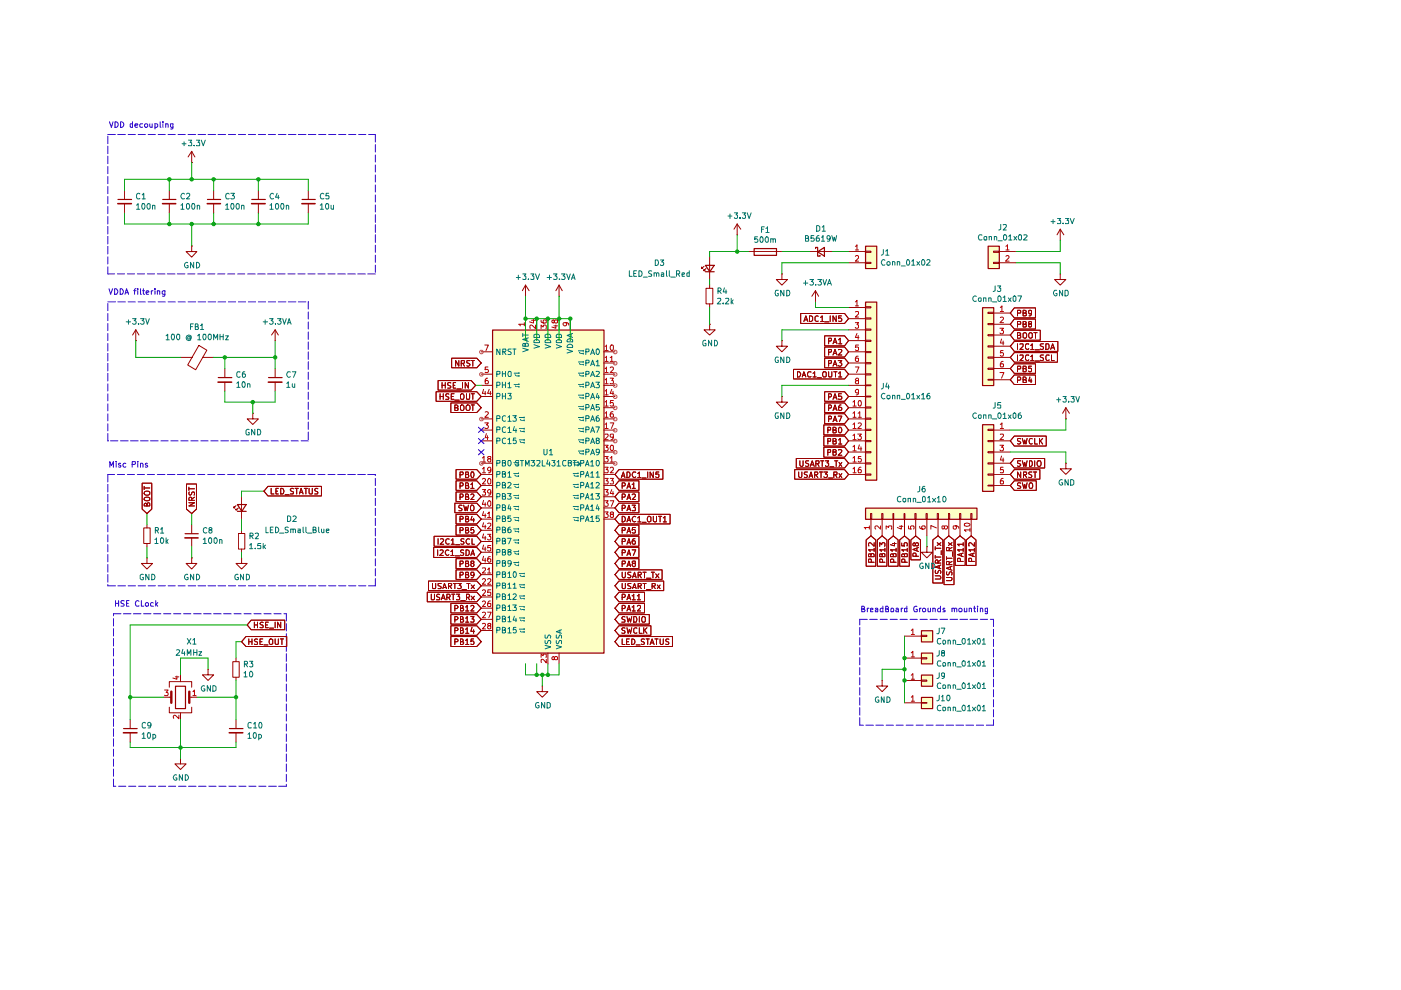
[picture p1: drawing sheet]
EESchema Schematic File Version 4
EELAYER 30 0
EELAYER END
$Descr A4 11693 8268
encoding utf-8
Sheet 1 1
Title "STM32L431xxxx Breakout Board"
Date "2022-01-23"
Rev ""
Comp ""
Comment1 ""
Comment2 ""
Comment3 ""
Comment4 ""
$EndDescr
$Comp
L Device:R_Small R1
U 1 1
P 1050 4500
F 0 "R1" H 1109 4546 50  0000 L CNN
F 1 "10k" H 1109 4455 50  0000 L CNN
F 2 "Resistor_SMD:R_0402_1005Metric_Pad0.72x0.64mm_HandSolder" H 1050 4500 50  0001 C CNN
F 3 "~" H 1050 4500 50  0001 C CNN
	1    1050 4500
	1    0    0    -1  
$EndComp
$Comp
L power:GND #PWR017
U 1 1
P 1050 4700
F 0 "#PWR017" H 1050 4450 50  0001 C CNN
F 1 "GND" H 1055 4527 50  0000 C CNN
F 2 "" H 1050 4700 50  0001 C CNN
F 3 "" H 1050 4700 50  0001 C CNN
	1    1050 4700
	1    0    0    -1  
$EndComp
Wire Wire Line
	1050 4700 1050 4600
Text GLabel 1050 4300 1    50   Input ~ 0
BOOT
Wire Wire Line
	1050 4400 1050 4300
$Comp
L Device:C_Small C8
U 1 1
P 1450 4500
F 0 "C8" H 1542 4546 50  0000 L CNN
F 1 "100n" H 1542 4455 50  0000 L CNN
F 2 "Capacitor_SMD:C_0402_1005Metric_Pad0.74x0.62mm_HandSolder" H 1450 4500 50  0001 C CNN
F 3 "~" H 1450 4500 50  0001 C CNN
	1    1450 4500
	1    0    0    -1  
$EndComp
Wire Wire Line
	1450 4700 1450 4600
Wire Wire Line
	1450 4300 1450 4400
$Comp
L power:GND #PWR018
U 1 1
P 1450 4700
F 0 "#PWR018" H 1450 4450 50  0001 C CNN
F 1 "GND" H 1455 4527 50  0000 C CNN
F 2 "" H 1450 4700 50  0001 C CNN
F 3 "" H 1450 4700 50  0001 C CNN
	1    1450 4700
	1    0    0    -1  
$EndComp
Text GLabel 1450 4300 1    50   Input ~ 0
NRST
$Comp
L Device:Crystal_GND24 X1
U 1 1
P 1350 5950
F 0 "X1" H 1300 5450 50  0000 R CNN
F 1 "24MHz" H 1400 5550 50  0000 R CNN
F 2 "Crystal:Crystal_SMD_3225-4Pin_3.2x2.5mm_HandSoldering" H 1350 5950 50  0001 C CNN
F 3 "~" H 1350 5950 50  0001 C CNN
	1    1350 5950
	-1   0    0    1   
$EndComp
$Comp
L Device:C_Small C9
U 1 1
P 900 6250
F 0 "C9" H 992 6296 50  0000 L CNN
F 1 "10p" H 992 6205 50  0000 L CNN
F 2 "Capacitor_SMD:C_0402_1005Metric_Pad0.74x0.62mm_HandSolder" H 900 6250 50  0001 C CNN
F 3 "~" H 900 6250 50  0001 C CNN
	1    900  6250
	1    0    0    -1  
$EndComp
$Comp
L Device:C_Small C10
U 1 1
P 1850 6250
F 0 "C10" H 1942 6296 50  0000 L CNN
F 1 "10p" H 1942 6205 50  0000 L CNN
F 2 "Capacitor_SMD:C_0402_1005Metric_Pad0.74x0.62mm_HandSolder" H 1850 6250 50  0001 C CNN
F 3 "~" H 1850 6250 50  0001 C CNN
	1    1850 6250
	1    0    0    -1  
$EndComp
$Comp
L Device:R_Small R3
U 1 1
P 1850 5700
F 0 "R3" H 1909 5746 50  0000 L CNN
F 1 "10" H 1909 5655 50  0000 L CNN
F 2 "Resistor_SMD:R_0402_1005Metric_Pad0.72x0.64mm_HandSolder" H 1850 5700 50  0001 C CNN
F 3 "~" H 1850 5700 50  0001 C CNN
	1    1850 5700
	1    0    0    -1  
$EndComp
Wire Wire Line
	900  6350 900  6400
Wire Wire Line
	900  6400 1350 6400
Wire Wire Line
	1850 6400 1850 6350
Wire Wire Line
	1350 6150 1350 6400
Connection ~ 1350 6400
Wire Wire Line
	1350 6400 1850 6400
Wire Wire Line
	1350 6400 1350 6500
Wire Wire Line
	900  6150 900  5950
Wire Wire Line
	900  5950 1200 5950
Wire Wire Line
	1500 5950 1850 5950
Wire Wire Line
	1850 5950 1850 6150
$Comp
L power:GND #PWR023
U 1 1
P 1350 6500
F 0 "#PWR023" H 1350 6250 50  0001 C CNN
F 1 "GND" H 1355 6327 50  0000 C CNN
F 2 "" H 1350 6500 50  0001 C CNN
F 3 "" H 1350 6500 50  0001 C CNN
	1    1350 6500
	1    0    0    -1  
$EndComp
$Comp
L power:GND #PWR020
U 1 1
P 1600 5700
F 0 "#PWR020" H 1600 5450 50  0001 C CNN
F 1 "GND" H 1605 5527 50  0000 C CNN
F 2 "" H 1600 5700 50  0001 C CNN
F 3 "" H 1600 5700 50  0001 C CNN
	1    1600 5700
	1    0    0    -1  
$EndComp
Wire Wire Line
	1350 5750 1350 5600
Wire Wire Line
	1350 5600 1600 5600
Wire Wire Line
	1600 5600 1600 5700
Wire Wire Line
	900  5950 900  5300
Wire Wire Line
	900  5300 1950 5300
Connection ~ 900  5950
Wire Wire Line
	1850 5950 1850 5800
Wire Wire Line
	1850 5450 1900 5450
Connection ~ 1850 5950
Wire Wire Line
	1850 5600 1850 5450
Text GLabel 1950 5300 2    50   Input ~ 0
HSE_IN
Text GLabel 1900 5450 2    50   Input ~ 0
HSE_OUT
Wire Notes Line
	2300 6750 750  6750
Wire Notes Line
	750  6750 750  5200
Wire Notes Line
	750  5200 2300 5200
Wire Notes Line
	2300 5200 2300 6750
Text Notes 750  5150 0    50   ~ 0
HSE CLock
Wire Notes Line
	700  4950 3100 4950
Wire Notes Line
	3100 4950 3100 3950
Wire Notes Line
	3100 3950 700  3950
Wire Notes Line
	700  3950 700  4950
Text Notes 1300 850  2    50   ~ 0
VDD decoupling
Wire Notes Line
	700  900  3100 900 
Wire Notes Line
	700  2150 700  900 
Wire Notes Line
	3100 2150 700  2150
Wire Notes Line
	3100 900  3100 2150
Wire Wire Line
	1450 1150 1450 1300
$Comp
L power:+3.3V #PWR01
U 1 1
P 1450 1150
F 0 "#PWR01" H 1450 1000 50  0001 C CNN
F 1 "+3.3V" H 1465 1323 50  0000 C CNN
F 2 "" H 1450 1150 50  0001 C CNN
F 3 "" H 1450 1150 50  0001 C CNN
	1    1450 1150
	1    0    0    -1  
$EndComp
Wire Wire Line
	1450 1300 1650 1300
Connection ~ 1450 1300
Wire Wire Line
	2500 1600 2500 1700
$Comp
L Device:C_Small C5
U 1 1
P 2500 1500
F 0 "C5" H 2592 1546 50  0000 L CNN
F 1 "10u" H 2592 1455 50  0000 L CNN
F 2 "Capacitor_SMD:C_0603_1608Metric_Pad1.08x0.95mm_HandSolder" H 2500 1500 50  0001 C CNN
F 3 "~" H 2500 1500 50  0001 C CNN
	1    2500 1500
	1    0    0    -1  
$EndComp
Connection ~ 2050 1700
Connection ~ 2050 1300
Wire Wire Line
	2050 1300 2500 1300
Wire Wire Line
	2500 1700 2050 1700
Wire Wire Line
	2500 1300 2500 1400
Wire Wire Line
	1650 1300 2050 1300
Connection ~ 1650 1300
Wire Wire Line
	1650 1400 1650 1300
Wire Wire Line
	1250 1300 1450 1300
Connection ~ 1250 1300
Wire Wire Line
	1250 1400 1250 1300
Wire Wire Line
	2050 1300 2050 1400
Wire Wire Line
	850  1300 1250 1300
Wire Wire Line
	850  1400 850  1300
Wire Wire Line
	1450 1700 1450 1900
$Comp
L power:GND #PWR04
U 1 1
P 1450 1900
F 0 "#PWR04" H 1450 1650 50  0001 C CNN
F 1 "GND" H 1455 1727 50  0000 C CNN
F 2 "" H 1450 1900 50  0001 C CNN
F 3 "" H 1450 1900 50  0001 C CNN
	1    1450 1900
	1    0    0    -1  
$EndComp
Wire Wire Line
	1450 1700 1650 1700
Connection ~ 1450 1700
Wire Wire Line
	1650 1700 2050 1700
Connection ~ 1650 1700
Wire Wire Line
	1650 1700 1650 1600
Wire Wire Line
	1250 1700 1450 1700
Connection ~ 1250 1700
Wire Wire Line
	1250 1700 1250 1600
Wire Wire Line
	2050 1700 2050 1600
Wire Wire Line
	850  1700 1250 1700
Wire Wire Line
	850  1600 850  1700
$Comp
L Device:C_Small C4
U 1 1
P 2050 1500
F 0 "C4" H 2142 1546 50  0000 L CNN
F 1 "100n" H 2142 1455 50  0000 L CNN
F 2 "Capacitor_SMD:C_0402_1005Metric_Pad0.74x0.62mm_HandSolder" H 2050 1500 50  0001 C CNN
F 3 "~" H 2050 1500 50  0001 C CNN
	1    2050 1500
	1    0    0    -1  
$EndComp
$Comp
L Device:C_Small C3
U 1 1
P 1650 1500
F 0 "C3" H 1742 1546 50  0000 L CNN
F 1 "100n" H 1742 1455 50  0000 L CNN
F 2 "Capacitor_SMD:C_0402_1005Metric_Pad0.74x0.62mm_HandSolder" H 1650 1500 50  0001 C CNN
F 3 "~" H 1650 1500 50  0001 C CNN
	1    1650 1500
	1    0    0    -1  
$EndComp
$Comp
L Device:C_Small C2
U 1 1
P 1250 1500
F 0 "C2" H 1342 1546 50  0000 L CNN
F 1 "100n" H 1342 1455 50  0000 L CNN
F 2 "Capacitor_SMD:C_0402_1005Metric_Pad0.74x0.62mm_HandSolder" H 1250 1500 50  0001 C CNN
F 3 "~" H 1250 1500 50  0001 C CNN
	1    1250 1500
	1    0    0    -1  
$EndComp
$Comp
L Device:C_Small C1
U 1 1
P 850 1500
F 0 "C1" H 942 1546 50  0000 L CNN
F 1 "100n" H 942 1455 50  0000 L CNN
F 2 "Capacitor_SMD:C_0402_1005Metric_Pad0.74x0.62mm_HandSolder" H 850 1500 50  0001 C CNN
F 3 "~" H 850 1500 50  0001 C CNN
	1    850  1500
	1    0    0    -1  
$EndComp
$Comp
L Device:Ferrite_Bead FB1
U 1 1
P 1500 2900
F 0 "FB1" V 1226 2900 50  0000 C CNN
F 1 "100 @ 100MHz" V 1317 2900 50  0000 C CNN
F 2 "Inductor_SMD:L_0805_2012Metric_Pad1.05x1.20mm_HandSolder" V 1430 2900 50  0001 C CNN
F 3 "~" H 1500 2900 50  0001 C CNN
	1    1500 2900
	0    1    1    0   
$EndComp
$Comp
L power:+3.3V #PWR010
U 1 1
P 950 2750
F 0 "#PWR010" H 950 2600 50  0001 C CNN
F 1 "+3.3V" H 965 2923 50  0000 C CNN
F 2 "" H 950 2750 50  0001 C CNN
F 3 "" H 950 2750 50  0001 C CNN
	1    950  2750
	1    0    0    -1  
$EndComp
Wire Wire Line
	950  2750 950  2900
Wire Wire Line
	950  2900 1350 2900
$Comp
L Device:C_Small C6
U 1 1
P 1750 3100
F 0 "C6" H 1842 3146 50  0000 L CNN
F 1 "10n" H 1842 3055 50  0000 L CNN
F 2 "Capacitor_SMD:C_0402_1005Metric_Pad0.74x0.62mm_HandSolder" H 1750 3100 50  0001 C CNN
F 3 "~" H 1750 3100 50  0001 C CNN
	1    1750 3100
	1    0    0    -1  
$EndComp
Wire Wire Line
	1750 3300 1750 3200
Wire Wire Line
	1750 2900 1750 3000
Wire Wire Line
	1650 2900 1750 2900
Wire Wire Line
	2200 2900 2200 3000
Wire Wire Line
	2200 3300 2000 3300
Wire Wire Line
	1750 2900 2200 2900
Connection ~ 1750 2900
$Comp
L Device:C_Small C7
U 1 1
P 2200 3100
F 0 "C7" H 2292 3146 50  0000 L CNN
F 1 "1u" H 2292 3055 50  0000 L CNN
F 2 "Capacitor_SMD:C_0603_1608Metric_Pad1.08x0.95mm_HandSolder" H 2200 3100 50  0001 C CNN
F 3 "~" H 2200 3100 50  0001 C CNN
	1    2200 3100
	1    0    0    -1  
$EndComp
Wire Wire Line
	2200 3200 2200 3300
$Comp
L power:GND #PWR014
U 1 1
P 2000 3400
F 0 "#PWR014" H 2000 3150 50  0001 C CNN
F 1 "GND" H 2005 3227 50  0000 C CNN
F 2 "" H 2000 3400 50  0001 C CNN
F 3 "" H 2000 3400 50  0001 C CNN
	1    2000 3400
	1    0    0    -1  
$EndComp
Wire Wire Line
	2000 3400 2000 3300
Connection ~ 2000 3300
Wire Wire Line
	2000 3300 1750 3300
$Comp
L power:+3.3VA #PWR011
U 1 1
P 2200 2750
F 0 "#PWR011" H 2200 2600 50  0001 C CNN
F 1 "+3.3VA" H 2215 2923 50  0000 C CNN
F 2 "" H 2200 2750 50  0001 C CNN
F 3 "" H 2200 2750 50  0001 C CNN
	1    2200 2750
	1    0    0    -1  
$EndComp
Wire Wire Line
	2200 2900 2200 2750
Connection ~ 2200 2900
Wire Notes Line
	700  2400 2500 2400
Wire Notes Line
	2500 2400 2500 3650
Wire Notes Line
	2500 3650 700  3650
Wire Notes Line
	700  3650 700  2400
Text Notes 700  2350 0    50   ~ 0
VDDA filtering
$Comp
L MCU_ST_STM32L4:STM32L431CBTx U1
U 1 1
P 4650 4150
F 0 "U1" H 4650 4550 50  0000 C CNN
F 1 "STM32L431CBTx" H 4650 4450 50  0000 C CNN
F 2 "Package_QFP:LQFP-48_7x7mm_P0.5mm" H 4150 2750 50  0001 R CNN
F 3 "http://www.st.com/st-web-ui/static/active/en/resource/technical/document/datasheet/DM00257211.pdf" H 4650 4150 50  0001 C CNN
	1    4650 4150
	1    0    0    -1  
$EndComp
$Comp
L power:GND #PWR022
U 1 1
P 4600 5850
F 0 "#PWR022" H 4600 5600 50  0001 C CNN
F 1 "GND" H 4605 5677 50  0000 C CNN
F 2 "" H 4600 5850 50  0001 C CNN
F 3 "" H 4600 5850 50  0001 C CNN
	1    4600 5850
	1    0    0    -1  
$EndComp
Wire Wire Line
	4450 5650 4450 5750
Wire Wire Line
	4450 5750 4550 5750
Wire Wire Line
	4750 5750 4750 5650
Wire Wire Line
	4550 5650 4550 5750
Connection ~ 4550 5750
Wire Wire Line
	4550 5750 4600 5750
Wire Wire Line
	4650 5650 4650 5750
Connection ~ 4650 5750
Wire Wire Line
	4650 5750 4750 5750
Wire Wire Line
	4600 5850 4600 5750
Connection ~ 4600 5750
Wire Wire Line
	4600 5750 4650 5750
$Comp
L power:+3.3V #PWR07
U 1 1
P 4450 2350
F 0 "#PWR07" H 4450 2200 50  0001 C CNN
F 1 "+3.3V" H 4465 2523 50  0000 C CNN
F 2 "" H 4450 2350 50  0001 C CNN
F 3 "" H 4450 2350 50  0001 C CNN
	1    4450 2350
	1    0    0    -1  
$EndComp
Wire Wire Line
	4450 2750 4450 2550
Wire Wire Line
	4450 2550 4550 2550
Wire Wire Line
	4650 2550 4650 2750
Wire Wire Line
	4550 2750 4550 2550
Connection ~ 4550 2550
Wire Wire Line
	4550 2550 4650 2550
Wire Wire Line
	4850 2750 4850 2550
$Comp
L power:+3.3VA #PWR08
U 1 1
P 4750 2350
F 0 "#PWR08" H 4750 2200 50  0001 C CNN
F 1 "+3.3VA" H 4765 2523 50  0000 C CNN
F 2 "" H 4750 2350 50  0001 C CNN
F 3 "" H 4750 2350 50  0001 C CNN
	1    4750 2350
	1    0    0    -1  
$EndComp
Wire Wire Line
	4750 2750 4750 2350
Wire Wire Line
	4650 2550 4850 2550
Connection ~ 4650 2550
Wire Wire Line
	4450 2550 4450 2350
Connection ~ 4450 2550
Text GLabel 4050 2950 0    50   Input ~ 0
NRST
Text GLabel 4050 3350 0    50   Input ~ 0
BOOT
NoConn ~ 4050 3550
NoConn ~ 4050 3750
Text GLabel 4000 3150 0    50   Input ~ 0
HSE_IN
Text GLabel 4050 3250 0    50   Input ~ 0
HSE_OUT
Wire Wire Line
	4050 3150 4000 3150
Text GLabel 4050 4250 0    50   Input ~ 0
SWO
Text GLabel 5250 5250 2    50   Input ~ 0
SWDIO
Text GLabel 5250 5350 2    50   Input ~ 0
SWCLK
Text GLabel 5250 4950 2    50   Input ~ 0
USART_Rx
Text GLabel 5250 4850 2    50   Input ~ 0
USART_Tx
Text GLabel 5250 3950 2    50   Input ~ 0
ADC1_IN5
Text GLabel 5250 4350 2    50   Input ~ 0
DAC1_OUT1
Text GLabel 4050 4650 0    50   Input ~ 0
I2C1_SDA
Text GLabel 4050 4550 0    50   Input ~ 0
I2C1_SCL
Text GLabel 4050 3950 0    50   Input ~ 0
PB0
Text GLabel 4050 4950 0    50   Input ~ 0
USART3_Tx
Text GLabel 4050 5050 0    50   Input ~ 0
USART3_Rx
Text GLabel 4050 4050 0    50   Input ~ 0
PB1
Text GLabel 4050 4150 0    50   Input ~ 0
PB2
Text GLabel 4050 4350 0    50   Input ~ 0
PB4
Text GLabel 4050 4450 0    50   Input ~ 0
PB5
Text GLabel 4050 4750 0    50   Input ~ 0
PB8
Text GLabel 4050 4850 0    50   Input ~ 0
PB9
Text GLabel 4050 5150 0    50   Input ~ 0
PB12
Text GLabel 4050 5250 0    50   Input ~ 0
PB13
Text GLabel 4050 5350 0    50   Input ~ 0
PB14
Text GLabel 4050 5450 0    50   Input ~ 0
PB15
Text GLabel 5250 4050 2    50   Input ~ 0
PA1
Text GLabel 5250 4150 2    50   Input ~ 0
PA2
Text GLabel 5250 4250 2    50   Input ~ 0
PA3
Text GLabel 5250 4450 2    50   Input ~ 0
PA5
Text GLabel 5250 4550 2    50   Input ~ 0
PA6
Text GLabel 5250 4650 2    50   Input ~ 0
PA7
Text GLabel 5250 4750 2    50   Input ~ 0
PA8
Text GLabel 5250 5050 2    50   Input ~ 0
PA11
Text GLabel 5250 5150 2    50   Input ~ 0
PA12
Text GLabel 5250 5450 2    50   Input ~ 0
LED_STATUS
$Comp
L Device:LED_Small D2
U 1 1
P 1900 4250
F 0 "D2" V 1800 3800 50  0000 C CNN
F 1 "LED_Small_Blue" V 1700 3750 50  0000 C CNN
F 2 "LED_SMD:LED_0603_1608Metric_Pad1.05x0.95mm_HandSolder" V 1900 4250 50  0001 C CNN
F 3 "~" V 1900 4250 50  0001 C CNN
	1    1900 4250
	0    -1   -1   0   
$EndComp
Text GLabel 2100 4100 2    50   Input ~ 0
LED_STATUS
Wire Wire Line
	1900 4150 1900 4100
Wire Wire Line
	1900 4100 2100 4100
$Comp
L Device:R_Small R2
U 1 1
P 1900 4550
F 0 "R2" H 1959 4596 50  0000 L CNN
F 1 "1.5k" H 1959 4505 50  0000 L CNN
F 2 "Resistor_SMD:R_0603_1608Metric_Pad0.98x0.95mm_HandSolder" H 1900 4550 50  0001 C CNN
F 3 "~" H 1900 4550 50  0001 C CNN
	1    1900 4550
	1    0    0    -1  
$EndComp
Wire Wire Line
	1900 4700 1900 4650
Wire Wire Line
	1900 4450 1900 4350
$Comp
L power:GND #PWR019
U 1 1
P 1900 4700
F 0 "#PWR019" H 1900 4450 50  0001 C CNN
F 1 "GND" H 1905 4527 50  0000 C CNN
F 2 "" H 1900 4700 50  0001 C CNN
F 3 "" H 1900 4700 50  0001 C CNN
	1    1900 4700
	1    0    0    -1  
$EndComp
Text Notes 700  3900 0    50   ~ 0
Misc Pins
$Comp
L Device:Fuse F1
U 1 1
P 6600 1950
F 0 "F1" V 6797 1950 50  0000 C CNN
F 1 "500m" V 6706 1950 50  0000 C CNN
F 2 "Fuse:Fuse_0603_1608Metric_Pad1.05x0.95mm_HandSolder" V 6530 1950 50  0001 C CNN
F 3 "~" H 6600 1950 50  0001 C CNN
	1    6600 1950
	0    -1   -1   0   
$EndComp
$Comp
L Device:D_Schottky_Small D1
U 1 1
P 7100 1950
F 0 "D1" H 7100 2157 50  0000 C CNN
F 1 "B5619W" H 7100 2066 50  0000 C CNN
F 2 "Diode_SMD:D_SOD-123" V 7100 1950 50  0001 C CNN
F 3 "~" V 7100 1950 50  0001 C CNN
	1    7100 1950
	1    0    0    -1  
$EndComp
$Comp
L Connector_Generic:Conn_01x16 J4
U 1 1
P 7550 3150
F 0 "J4" H 7630 3142 50  0000 L CNN
F 1 "Conn_01x16" H 7630 3051 50  0000 L CNN
F 2 "Connector_PinHeader_2.54mm:PinHeader_1x16_P2.54mm_Vertical" H 7550 3150 50  0001 C CNN
F 3 "~" H 7550 3150 50  0001 C CNN
	1    7550 3150
	1    0    0    -1  
$EndComp
$Comp
L Connector_Generic:Conn_01x02 J1
U 1 1
P 7550 1950
F 0 "J1" H 7630 1942 50  0000 L CNN
F 1 "Conn_01x02" H 7630 1851 50  0000 L CNN
F 2 "Connector_PinHeader_2.54mm:PinHeader_1x02_P2.54mm_Vertical" H 7550 1950 50  0001 C CNN
F 3 "~" H 7550 1950 50  0001 C CNN
	1    7550 1950
	1    0    0    -1  
$EndComp
Wire Wire Line
	7350 1950 7200 1950
Wire Wire Line
	6350 1950 6350 1800
Wire Wire Line
	7000 1950 6750 1950
$Comp
L power:+3.3V #PWR02
U 1 1
P 6350 1800
F 0 "#PWR02" H 6350 1650 50  0001 C CNN
F 1 "+3.3V" H 6365 1973 50  0000 C CNN
F 2 "" H 6350 1800 50  0001 C CNN
F 3 "" H 6350 1800 50  0001 C CNN
	1    6350 1800
	1    0    0    -1  
$EndComp
Wire Wire Line
	7350 2050 6750 2050
Wire Wire Line
	6750 2050 6750 2150
$Comp
L power:GND #PWR05
U 1 1
P 6750 2150
F 0 "#PWR05" H 6750 1900 50  0001 C CNN
F 1 "GND" H 6755 1977 50  0000 C CNN
F 2 "" H 6750 2150 50  0001 C CNN
F 3 "" H 6750 2150 50  0001 C CNN
	1    6750 2150
	1    0    0    -1  
$EndComp
$Comp
L power:+3.3VA #PWR09
U 1 1
P 7050 2400
F 0 "#PWR09" H 7050 2250 50  0001 C CNN
F 1 "+3.3VA" H 7065 2573 50  0000 C CNN
F 2 "" H 7050 2400 50  0001 C CNN
F 3 "" H 7050 2400 50  0001 C CNN
	1    7050 2400
	1    0    0    -1  
$EndComp
Wire Wire Line
	7050 2400 7050 2450
Wire Wire Line
	7050 2450 7350 2450
Wire Wire Line
	6350 1950 6450 1950
Text GLabel 7350 2550 0    50   Input ~ 0
ADC1_IN5
Wire Wire Line
	7350 2650 6750 2650
Wire Wire Line
	6750 2650 6750 2750
$Comp
L power:GND #PWR012
U 1 1
P 6750 2750
F 0 "#PWR012" H 6750 2500 50  0001 C CNN
F 1 "GND" H 6755 2577 50  0000 C CNN
F 2 "" H 6750 2750 50  0001 C CNN
F 3 "" H 6750 2750 50  0001 C CNN
	1    6750 2750
	1    0    0    -1  
$EndComp
Text GLabel 7350 2750 0    50   Input ~ 0
PA1
Text GLabel 7350 2850 0    50   Input ~ 0
PA2
Text GLabel 7350 2950 0    50   Input ~ 0
PA3
Text GLabel 7350 3050 0    50   Input ~ 0
DAC1_OUT1
Wire Wire Line
	7350 3150 6750 3150
Wire Wire Line
	6750 3150 6750 3250
$Comp
L power:GND #PWR013
U 1 1
P 6750 3250
F 0 "#PWR013" H 6750 3000 50  0001 C CNN
F 1 "GND" H 6755 3077 50  0000 C CNN
F 2 "" H 6750 3250 50  0001 C CNN
F 3 "" H 6750 3250 50  0001 C CNN
	1    6750 3250
	1    0    0    -1  
$EndComp
Text GLabel 7350 3250 0    50   Input ~ 0
PA5
Text GLabel 7350 3350 0    50   Input ~ 0
PA6
Text GLabel 7350 3450 0    50   Input ~ 0
PA7
Text GLabel 7350 3550 0    50   Input ~ 0
PB0
Text GLabel 7350 3650 0    50   Input ~ 0
PB1
Text GLabel 7350 3750 0    50   Input ~ 0
PB2
Text GLabel 7350 3850 0    50   Input ~ 0
USART3_Tx
Text GLabel 7350 3950 0    50   Input ~ 0
USART3_Rx
$Comp
L Connector_Generic:Conn_01x06 J5
U 1 1
P 8600 3750
F 0 "J5" H 8518 4167 50  0000 C CNN
F 1 "Conn_01x06" H 8518 4076 50  0000 C CNN
F 2 "Connector_PinHeader_2.54mm:PinHeader_1x06_P2.54mm_Vertical" H 8600 3750 50  0001 C CNN
F 3 "~" H 8600 3750 50  0001 C CNN
	1    8600 3750
	-1   0    0    -1  
$EndComp
$Comp
L power:+3.3V #PWR015
U 1 1
P 9300 3450
F 0 "#PWR015" H 9300 3300 50  0001 C CNN
F 1 "+3.3V" H 9315 3623 50  0000 C CNN
F 2 "" H 9300 3450 50  0001 C CNN
F 3 "" H 9300 3450 50  0001 C CNN
	1    9300 3450
	1    0    0    -1  
$EndComp
Wire Wire Line
	8800 3550 9300 3550
Wire Wire Line
	9300 3550 9300 3450
Wire Wire Line
	8800 3750 9300 3750
Wire Wire Line
	9300 3750 9300 3850
$Comp
L power:GND #PWR016
U 1 1
P 9300 3850
F 0 "#PWR016" H 9300 3600 50  0001 C CNN
F 1 "GND" H 9305 3677 50  0000 C CNN
F 2 "" H 9300 3850 50  0001 C CNN
F 3 "" H 9300 3850 50  0001 C CNN
	1    9300 3850
	1    0    0    -1  
$EndComp
Text GLabel 8800 3650 2    50   Input ~ 0
SWCLK
Text GLabel 8800 3850 2    50   Input ~ 0
SWDIO
Text GLabel 8800 3950 2    50   Input ~ 0
NRST
Text GLabel 8800 4050 2    50   Input ~ 0
SWO
Text GLabel 7550 4500 3    50   Input ~ 0
PB12
Text GLabel 7650 4500 3    50   Input ~ 0
PB13
Text GLabel 7750 4500 3    50   Input ~ 0
PB14
Text GLabel 7850 4500 3    50   Input ~ 0
PB15
Text GLabel 8150 4500 3    50   Input ~ 0
USART_Tx
Text GLabel 8250 4500 3    50   Input ~ 0
USART_Rx
Text GLabel 8350 4500 3    50   Input ~ 0
PA11
Text GLabel 8450 4500 3    50   Input ~ 0
PA12
Text GLabel 7950 4500 3    50   Input ~ 0
PA8
NoConn ~ 4050 3650
Text GLabel 8800 2500 2    50   Input ~ 0
PB9
Text GLabel 8800 2600 2    50   Input ~ 0
PB8
Text GLabel 8800 2700 2    50   Input ~ 0
BOOT
Text GLabel 8800 2800 2    50   Input ~ 0
I2C1_SDA
Text GLabel 8800 2900 2    50   Input ~ 0
I2C1_SCL
Text GLabel 8800 3000 2    50   Input ~ 0
PB5
Text GLabel 8800 3100 2    50   Input ~ 0
PB4
Wire Wire Line
	9250 2050 9250 2150
$Comp
L power:GND #PWR06
U 1 1
P 9250 2150
F 0 "#PWR06" H 9250 1900 50  0001 C CNN
F 1 "GND" H 9255 1977 50  0000 C CNN
F 2 "" H 9250 2150 50  0001 C CNN
F 3 "" H 9250 2150 50  0001 C CNN
	1    9250 2150
	1    0    0    -1  
$EndComp
$Comp
L Connector_Generic:Conn_01x01 J7
U 1 1
P 8050 5400
F 0 "J7" H 8130 5442 50  0000 L CNN
F 1 "Conn_01x01" H 8130 5351 50  0000 L CNN
F 2 "Connector_PinHeader_2.54mm:PinHeader_1x01_P2.54mm_Vertical" H 8050 5400 50  0001 C CNN
F 3 "~" H 8050 5400 50  0001 C CNN
	1    8050 5400
	1    0    0    -1  
$EndComp
$Comp
L Connector_Generic:Conn_01x01 J8
U 1 1
P 8050 5600
F 0 "J8" H 8130 5642 50  0000 L CNN
F 1 "Conn_01x01" H 8130 5551 50  0000 L CNN
F 2 "Connector_PinHeader_2.54mm:PinHeader_1x01_P2.54mm_Vertical" H 8050 5600 50  0001 C CNN
F 3 "~" H 8050 5600 50  0001 C CNN
	1    8050 5600
	1    0    0    -1  
$EndComp
$Comp
L Connector_Generic:Conn_01x01 J9
U 1 1
P 8050 5800
F 0 "J9" H 8130 5842 50  0000 L CNN
F 1 "Conn_01x01" H 8130 5751 50  0000 L CNN
F 2 "Connector_PinHeader_2.54mm:PinHeader_1x01_P2.54mm_Vertical" H 8050 5800 50  0001 C CNN
F 3 "~" H 8050 5800 50  0001 C CNN
	1    8050 5800
	1    0    0    -1  
$EndComp
$Comp
L Connector_Generic:Conn_01x01 J10
U 1 1
P 8050 6000
F 0 "J10" H 8130 6042 50  0000 L CNN
F 1 "Conn_01x01" H 8130 5951 50  0000 L CNN
F 2 "Connector_PinHeader_2.54mm:PinHeader_1x01_P2.54mm_Vertical" H 8050 6000 50  0001 C CNN
F 3 "~" H 8050 6000 50  0001 C CNN
	1    8050 6000
	1    0    0    -1  
$EndComp
Wire Wire Line
	7850 6000 7850 5800
Connection ~ 7850 5600
Wire Wire Line
	7850 5600 7850 5400
Connection ~ 7850 5800
Wire Wire Line
	7850 5800 7850 5700
Wire Wire Line
	7850 5700 7650 5700
Connection ~ 7850 5700
Wire Wire Line
	7850 5700 7850 5600
$Comp
L power:GND #PWR021
U 1 1
P 7650 5800
F 0 "#PWR021" H 7650 5550 50  0001 C CNN
F 1 "GND" H 7655 5627 50  0000 C CNN
F 2 "" H 7650 5800 50  0001 C CNN
F 3 "" H 7650 5800 50  0001 C CNN
	1    7650 5800
	1    0    0    -1  
$EndComp
Wire Wire Line
	7650 5700 7650 5800
Wire Wire Line
	9250 1950 9250 1850
$Comp
L power:+3.3V #PWR03
U 1 1
P 9250 1850
F 0 "#PWR03" H 9250 1700 50  0001 C CNN
F 1 "+3.3V" H 9265 2023 50  0000 C CNN
F 2 "" H 9250 1850 50  0001 C CNN
F 3 "" H 9250 1850 50  0001 C CNN
	1    9250 1850
	1    0    0    -1  
$EndComp
Wire Wire Line
	8850 1950 9250 1950
Wire Wire Line
	8850 2050 9250 2050
$Comp
L Connector_Generic:Conn_01x02 J2
U 1 1
P 8650 1950
F 0 "J2" H 8568 2167 50  0000 C CNN
F 1 "Conn_01x02" H 8568 2076 50  0000 C CNN
F 2 "Connector_PinHeader_2.54mm:PinHeader_1x02_P2.54mm_Vertical" H 8650 1950 50  0001 C CNN
F 3 "~" H 8650 1950 50  0001 C CNN
	1    8650 1950
	-1   0    0    -1  
$EndComp
$Comp
L Connector_Generic:Conn_01x07 J3
U 1 1
P 8600 2800
F 0 "J3" H 8518 3317 50  0000 C CNN
F 1 "Conn_01x07" H 8518 3226 50  0000 C CNN
F 2 "Connector_PinHeader_2.54mm:PinHeader_1x07_P2.54mm_Vertical" H 8600 2800 50  0001 C CNN
F 3 "~" H 8600 2800 50  0001 C CNN
	1    8600 2800
	-1   0    0    -1  
$EndComp
Wire Notes Line
	8650 5250 8650 6200
Wire Notes Line
	8650 6200 7450 6200
Wire Notes Line
	7450 6200 7450 5250
Wire Notes Line
	7450 5250 8650 5250
Text Notes 7450 5200 0    50   ~ 0
BreadBoard Grounds mounting\n
$Comp
L Device:LED_Small D3
U 1 1
P 6100 2100
F 0 "D3" V 6150 2550 50  0000 C CNN
F 1 "LED_Small_Red" V 6050 2550 50  0000 C CNN
F 2 "LED_SMD:LED_0603_1608Metric_Pad1.05x0.95mm_HandSolder" V 6100 2100 50  0001 C CNN
F 3 "~" V 6100 2100 50  0001 C CNN
	1    6100 2100
	0    -1   -1   0   
$EndComp
$Comp
L Device:R_Small R4
U 1 1
P 6100 2350
F 0 "R4" H 6159 2396 50  0000 L CNN
F 1 "2.2k" H 6159 2305 50  0000 L CNN
F 2 "Resistor_SMD:R_0603_1608Metric_Pad0.98x0.95mm_HandSolder" H 6100 2350 50  0001 C CNN
F 3 "~" H 6100 2350 50  0001 C CNN
	1    6100 2350
	1    0    0    -1  
$EndComp
Wire Wire Line
	6100 2250 6100 2200
Wire Wire Line
	6100 2000 6100 1950
Wire Wire Line
	6100 1950 6350 1950
Connection ~ 6350 1950
$Comp
L power:GND #PWR0101
U 1 1
P 6100 2600
F 0 "#PWR0101" H 6100 2350 50  0001 C CNN
F 1 "GND" H 6105 2427 50  0000 C CNN
F 2 "" H 6100 2600 50  0001 C CNN
F 3 "" H 6100 2600 50  0001 C CNN
	1    6100 2600
	1    0    0    -1  
$EndComp
Wire Wire Line
	6100 2450 6100 2600
$Comp
L Connector_Generic:Conn_01x10 J6
U 1 1
P 7950 4300
F 0 "J6" V 8167 4246 50  0000 C CNN
F 1 "Conn_01x10" V 8076 4246 50  0000 C CNN
F 2 "Connector_PinHeader_2.54mm:PinHeader_1x10_P2.54mm_Vertical" H 7950 4300 50  0001 C CNN
F 3 "~" H 7950 4300 50  0001 C CNN
	1    7950 4300
	0    -1   -1   0   
$EndComp
$Comp
L power:GND #PWR0102
U 1 1
P 8050 4600
F 0 "#PWR0102" H 8050 4350 50  0001 C CNN
F 1 "GND" H 8055 4427 50  0000 C CNN
F 2 "" H 8050 4600 50  0001 C CNN
F 3 "" H 8050 4600 50  0001 C CNN
	1    8050 4600
	1    0    0    -1  
$EndComp
Wire Wire Line
	8050 4500 8050 4600
$EndSCHEMATC
